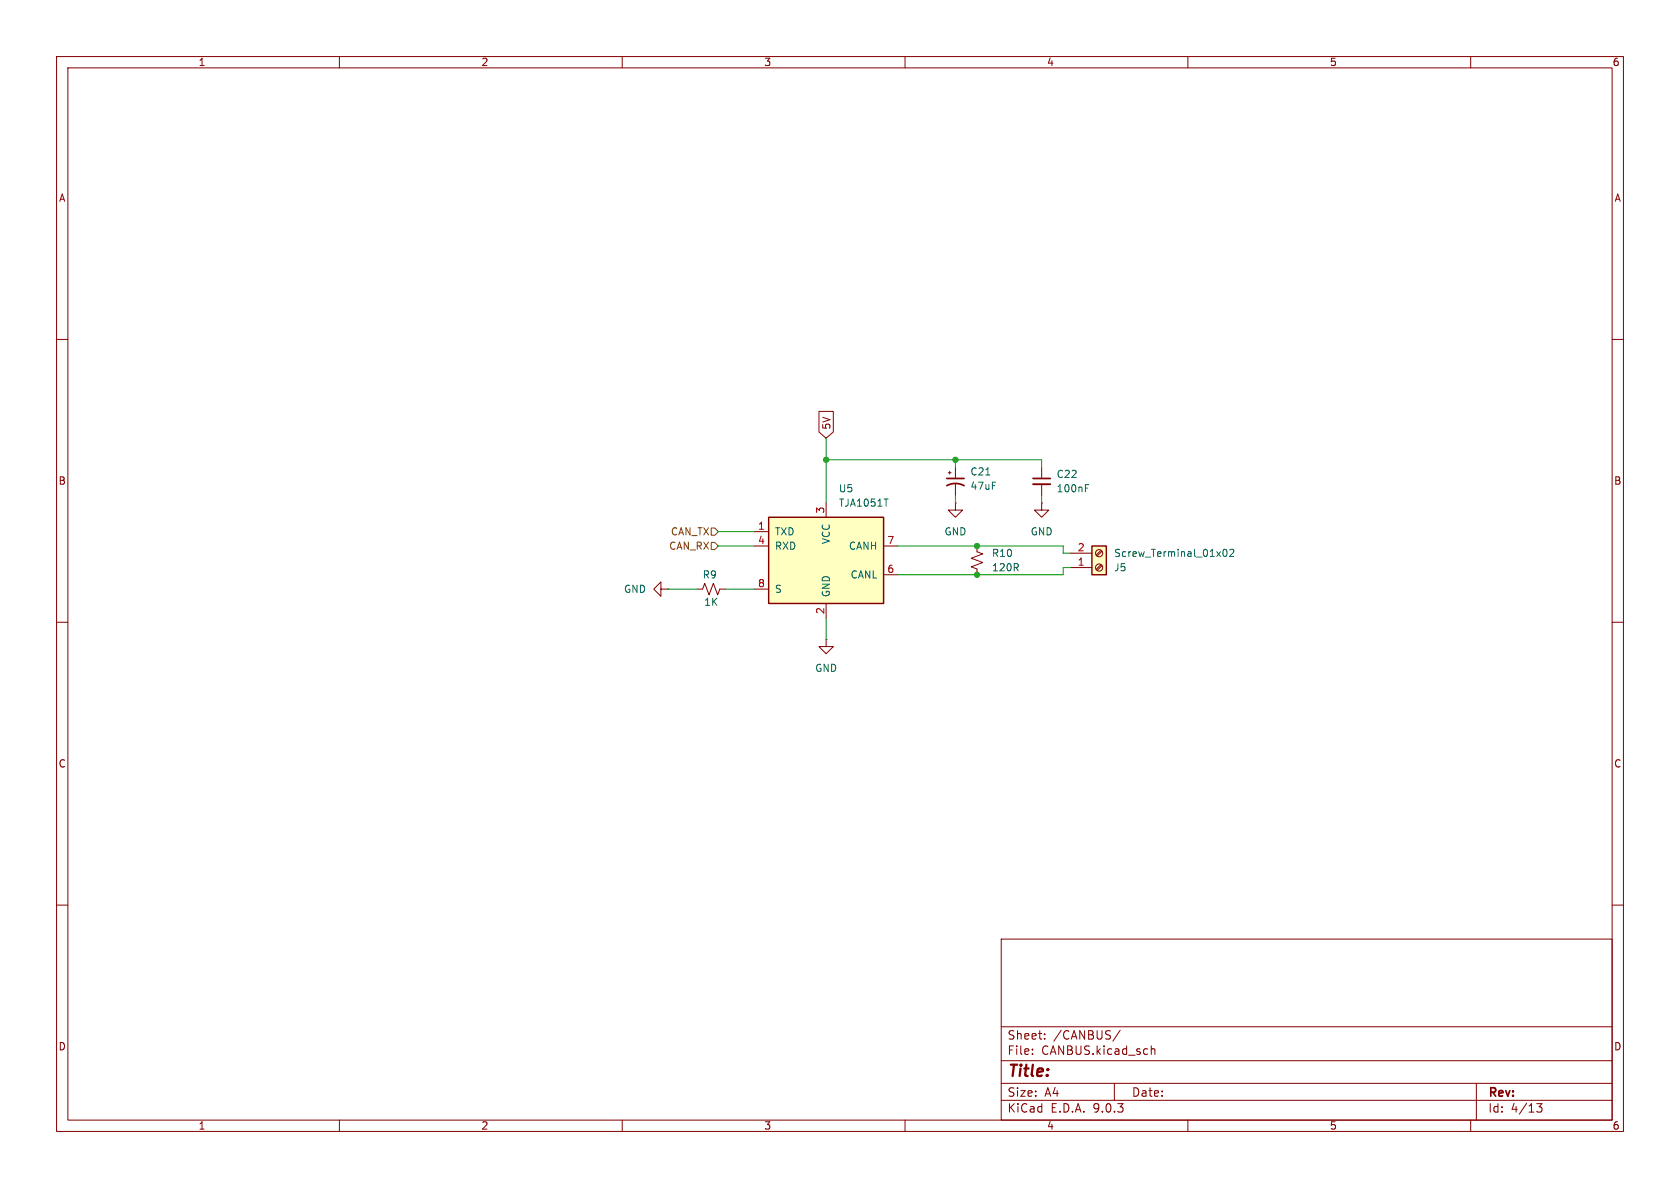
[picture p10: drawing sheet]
<svg xmlns="http://www.w3.org/2000/svg" width="297mm" height="210mm" viewBox="0 0 297 210" stroke-linecap="round" stroke-linejoin="round" font-family="sans-serif">
<g fill="none" stroke="#840000" stroke-width=".18">
<path d="M10 10h277v190h-277zM12 12h273v186h-273zM60 10v2M110 10v2M160 10v2M210 10v2M260 10v2M10 60h2M285 60h2M167.6 83.6h.5M167.9 83.3v.5M168.9 82.6v2"/>
<path d="M168.9 85.6v2M10 110h2M123.2 104.1h1l.4-1 .7 2.1 .8-2.1 .8 2.1 .4-1.1h1M285 110h2M10 160h2M177 166h108v32h-108zM285 160h2M60 198v2M110 198v2M160 198v2M177 194.5h108M177 191.5h108"/>
<path d="M177 187.5h108M177 181.5h108M182.5 186.3v.1M182.5 185.5v.1M184.7 183.6v.1M184.7 182.8v.1M197 191.5v3M198 182.1l-1.3 2M203.5 184.9v1.5M203.5 185.5l.2-.1 .4 .1 .1 .9M210 198v2M260 198v2"/>
<path d="M261 191.5v6.5M271.7 195.1h.9l-.5 .6 .4 .1v.7l-.2 .1-.6-.1"/>
</g>
<path d="M167.4 85.9a3.2 3.2 0 0 1 3 0M167.4 84.6h3" fill="none" stroke="#840000" stroke-width=".3"/>
<path d="M174.3 84h.7" fill="none" stroke="#006464" stroke-width=".18"/>
<path d="M193 96.5h2.6v5.1h-2.6z" fill="#ffffc2"/>
<path d="M193 96.5h2.6v5.1h-2.6z" fill="none" stroke="#840000" stroke-width=".25"/>
<g fill="none" stroke="#840000" stroke-width=".18">
<path d="M168.9 88.9v1.3h1.3l-1.3 1.2-1.3-1.2h1.3M168.9 88.9h.1M184.1 88.9v1.3h1.3l-1.3 1.2-1.2-1.2h1.2M184.1 88.9h.1M184.1 82.6v2M184.1 85.6v2M189.2 97.8h3.8M194.6 99.8l-.8 .9M194.6 97.3l-.8 .8M194.8 100l-.8 .8M194.8 97.5l-.8 .8M189.2 100.3h3.8"/>
<circle cx="194.3" cy="97.8" r=".63"/>
<circle cx="194.3" cy="100.3" r=".63"/>
</g>
<path d="M191.9 86.3h.4M191.9 85.7h.6M216.3 97.2l.2-.1a.68 .68 0 0 1 .4 .6 .68 .68 0 0 1-.4 .7l-.2-.2-.1-.3zM217.4 97.2l.5-.1 .2 .4-.8 .9h.8" fill="none" stroke="#006464" stroke-width=".18"/>
<path d="M182.6 84.6h3.1" fill="none" stroke="#840000" stroke-width=".3"/>
<path d="M182.6 85.6h3.1" fill="none" stroke="#840000" stroke-width=".33"/>
<path d="M135.9 91.4h20.3v15.3h-20.3z" fill="#ffffc2"/>
<path d="M135.9 91.4h20.3v15.3h-20.3z" fill="none" stroke="#840000" stroke-width=".25"/>
<g fill="none" stroke="#840000" stroke-width=".18">
<path d="M144.8 72.7h2.5v3.7l-1.3 1.1-1.2-1.1zM133.3 94h2.6M133.3 96.5h2.6M146 88.9v2.5M156.2 96.5h2.5M172.7 96.5v1l1 .4-2 .8 2 .7-2 .8 1 .4v1M116.8 104.1v-1.2l-1.2 1.2 1.2 1.3v-1.3h1.3M118.1 104.1h.1M133.3 104.1h2.6M146 113v1.3h1.3l-1.3 1.3-1.2-1.3h1.2M146 113h.1M146 106.7v2.5"/>
<path d="M156.2 101.6h2.5"/>
</g>
<path d="M156.3 88.2h.7" fill="none" stroke="#006464" stroke-width=".18"/>
<path d="M125.7 95.9h.7l.6 .6-.6 .7h-.7zM125.7 93.3h.7l.6 .7-.6 .6h-.7z" fill="none" stroke="#725600" stroke-width=".18"/>
<path d="M146 77.5v11.4M127 96.5h6.3M127 94h6.3M146 81.3h38.1v1.3M158.7 96.5h29.3v1.3h1.2M168.9 81.3v1.3M168.9 87.6v1.3M184.1 87.6v1.3M118.1 104.1h5.1M128.3 104.1h5M146 109.2v3.8M189.2 100.3h-1.2v1.3h-29.3" fill="none" stroke="#009600" stroke-width=".18"/>
<g fill="#009600" stroke="#009600" stroke-width=".18">
<circle cx="146" cy="81.3" r=".46"/>
<circle cx="168.9" cy="81.3" r=".46"/>
<circle cx="172.7" cy="101.6" r=".46"/>
<circle cx="172.7" cy="96.5" r=".46"/>
</g>
<text font-size="2.8" fill="#840000" x="178" y="190.9">Title:</text>
<g font-size="2.1" fill="#840000">
<text x="178" y="184">Sheet:</text>
<text x="186.2" y="184">/CANBUS/</text>
<text x="178" y="186.7">File:</text>
<text x="184.1" y="186.7">CANBUS.kicad_sch</text>
<text x="178" y="196.9">KiCad</text>
<text x="178" y="194.1">Size:</text>
<text x="184.7" y="194.1">A4</text>
<text x="185.7" y="196.9">E.D.A.</text>
<text x="193.3" y="196.9">9.0.3</text>
<text x="200" y="194.1">Date:</text>
<text x="263" y="194.3">Rev:</text>
<text x="263" y="196.9">Id:</text>
<text x="267.1" y="196.9">4/13</text>
</g>
<g font-size="1.8" fill="#840000">
<text x="35" y="11.9">1</text>
<text x="85" y="11.9">2</text>
<text x="135" y="11.9">3</text>
<text x="185" y="11.9">4</text>
<text x="235" y="11.9">5</text>
<text x="285" y="11.9">6</text>
<text x="10.3" y="35.9">A</text>
<text x="285.3" y="35.9">A</text>
<text x="147" y="76" transform="rotate(-90 147 76)">5V</text>
<text x="10.3" y="85.9">B</text>
<text x="285.3" y="85.9">B</text>
<text x="10.3" y="135.9">C</text>
<text x="285.3" y="135.9">C</text>
<text x="10.3" y="185.9">D</text>
<text x="285.3" y="185.9">D</text>
<text x="35" y="199.9">1</text>
<text x="85" y="199.9">2</text>
<text x="135" y="199.9">3</text>
<text x="185" y="199.9">4</text>
<text x="235" y="199.9">5</text>
<text x="285" y="199.9">6</text>
</g>
<g font-size="1.8" fill="#006464">
<text x="148.2" y="87.2">U5</text>
<text x="148.2" y="89.8">TJA1051T</text>
<text x="171.5" y="84.3">C21</text>
<text x="171.5" y="86.8">47uF</text>
<text x="186.7" y="87.2">100nF</text>
<text x="186.7" y="84.7">C22</text>
<text x="136.9" y="94.8">TXD</text>
<text x="166.9" y="94.8">GND</text>
<text x="182.1" y="94.8">GND</text>
<text x="136.9" y="97.4">RXD</text>
<text x="146.9" y="96.3" transform="rotate(-90 146.9 96.3)">VCC</text>
<text x="150" y="97.4">CANH</text>
<text x="175.3" y="101.2">120R</text>
<text x="175.3" y="98.7">R10</text>
<text x="196.9" y="101.2">J5</text>
<text x="196.9" y="98.7">Screw_Terminal_01x02</text>
<text x="110.2" y="105">GND</text>
<text x="124.1" y="102.5">R9</text>
<text x="124.4" y="107.3">1K</text>
<text x="136.9" y="105">S</text>
<text x="146.9" y="105.7" transform="rotate(-90 146.9 105.7)">GND</text>
<text x="150.3" y="102.5">CANL</text>
<text x="144" y="119">GND</text>
</g>
<g font-size="1.8" fill="#725600">
<text x="118.5" y="94.8">CAN_TX</text>
<text x="118.2" y="97.4">CAN_RX</text>
</g>
<g font-size="1.8" fill="#a90000">
<text x="133.9" y="93.7">1</text>
<text x="145.8" y="90.9" transform="rotate(-90 145.8 90.9)">3</text>
<text x="133.9" y="96.3">4</text>
<text x="156.8" y="96.3">7</text>
<text x="156.8" y="101.3">6</text>
<text x="190.4" y="100.1">1</text>
<text x="190.4" y="97.5">2</text>
<text x="133.9" y="103.9">8</text>
<text x="145.8" y="108.7" transform="rotate(-90 145.8 108.7)">2</text>
</g>
</svg>
